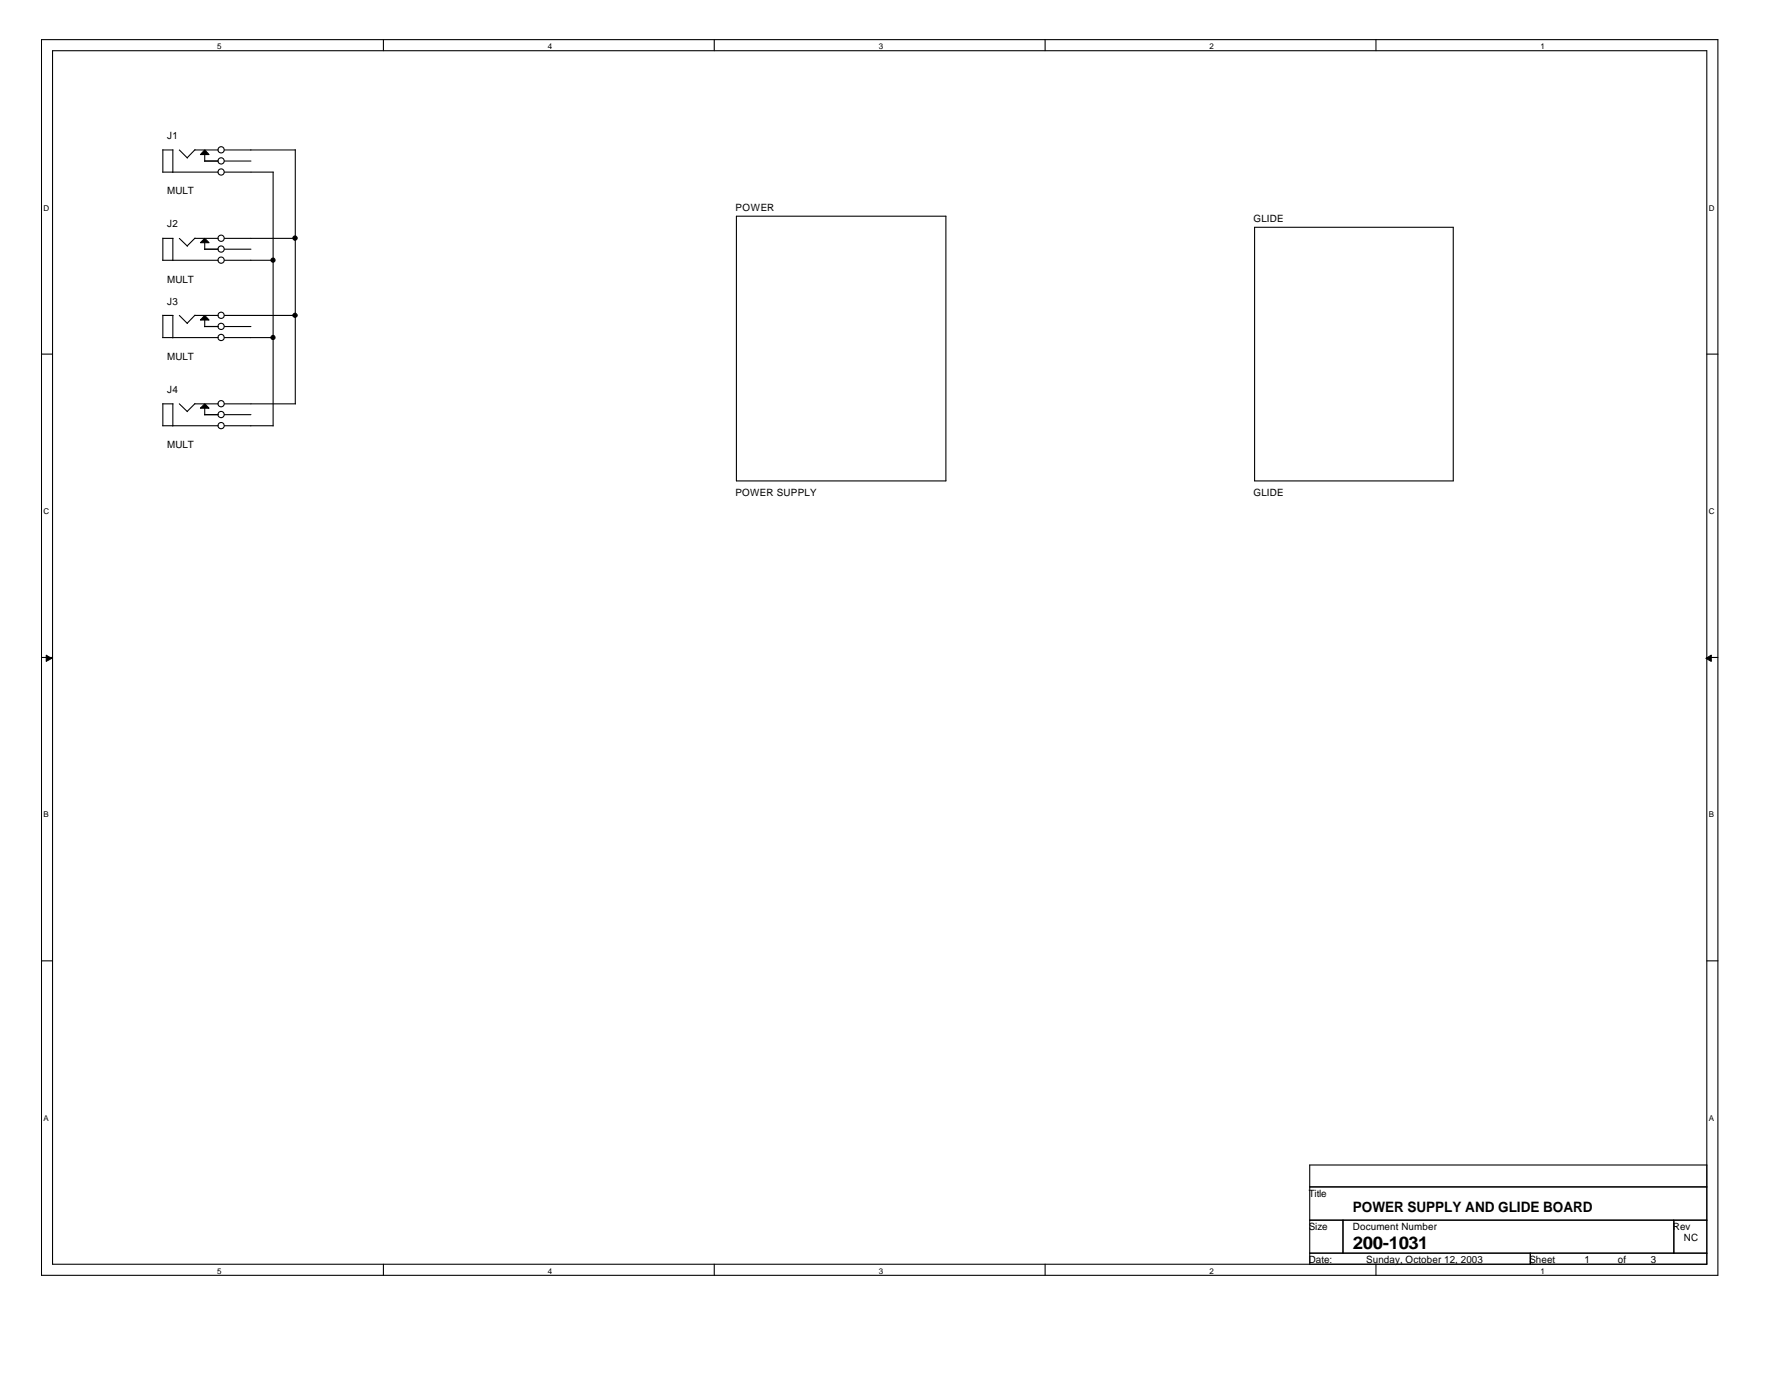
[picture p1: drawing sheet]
<svg xmlns="http://www.w3.org/2000/svg" width="279mm" height="216mm" viewBox="0 0 279 216" stroke-linecap="round" stroke-linejoin="round" font-family="sans-serif">
<g fill="none" stroke="#000" stroke-width=".17">
<path d="M6.5 6.2h262.5v193.5h-262.5zM8.2 7.9h259.1v190h-259.1zM60 6.2v1.7M111.9 6.2v1.7M163.7 6.2v1.7M215.5 6.2v1.7M25.5 26.9h8.7M25.5 23.4v3.5M25.5 37.3v3.4M25.5 23.5h1.6M25.5 37.3h1.6M27.1 23.5v3.5"/>
<path d="M27.1 37.3v3.5M28.1 23.5l1.3 1.2M28.1 37.3l1.3 1.2M30.5 23.5h3.7M30.5 37.3h3.7M30.5 23.4l-1.2 1.3M30.5 37.3l-1.2 1.2M32 25.2h2.2M32 39h2.2M32.1 24.2v1.1M32.1 38v1.1M35.2 23.5h11"/>
<path d="M35.2 26.9h7.6M35.2 25.2h4.1M35.2 37.3h11M35.2 39h4.1M42.8 26.9v39.8M46.2 23.4v39.8M115.3 33.8h32.8v41.5h-32.8zM196.5 35.6h31.1v39.7h-31.1zM6.5 55.4h1.7M25.5 52.9h8.7M25.5 40.7h8.7M25.5 49.4h1.6"/>
<path d="M25.5 49.3v3.6M27.1 49.4v3.5M28.1 49.4l1.3 1.3M30.5 49.4h3.7M30.5 49.3l-1.2 1.3M32 51.1h2.2M32.1 50.1v1.1M35.2 49.4h11M35.2 52.9h7.6M35.2 51.1h4.1M35.2 40.7h7.6M267.3 55.4h1.7"/>
<path d="M25.5 66.7h8.7M25.5 63.2v3.5M25.5 63.2h1.6M27.1 63.2v3.5M28.1 63.2l1.3 1.3M30.5 63.2h3.7M30.5 63.2l-1.2 1.2M32 64.9h2.2M32.1 63.9v1.1M35.2 63.2h11.1M35.2 66.7h7.6M35.2 64.9h4.1"/>
<path d="M6.5 102.9h1.7M267.3 102.9h1.7M6.5 150.4h1.7M267.3 150.4h1.7M60 197.9v1.8M111.9 197.9v1.8M163.7 197.9v1.8M205.1 185.8h62.2M205.1 191h62.2M205.1 196.2h62.2M210.3 191v5.2M215.5 197.9v1.8"/>
<path d="M239.7 196.2v1.7M262.1 191v5.2M267.3 182.4h-62.2v15.5"/>
<circle cx="34.6" cy="26.9" r=".49"/>
<circle cx="34.6" cy="39" r=".49"/>
<circle cx="34.6" cy="25.2" r=".49"/>
<circle cx="34.6" cy="23.5" r=".49"/>
<circle cx="34.6" cy="37.3" r=".49"/>
<circle cx="34.6" cy="51.1" r=".49"/>
<circle cx="34.6" cy="49.4" r=".49"/>
<circle cx="34.6" cy="52.8" r=".49"/>
<circle cx="34.6" cy="40.7" r=".49"/>
<circle cx="34.6" cy="64.9" r=".49"/>
<circle cx="34.6" cy="66.6" r=".49"/>
<circle cx="34.6" cy="63.2" r=".49"/>
</g>
<g fill="#000" stroke="#000" stroke-width=".16">
<path d="M7.2 102.6l.9 .5-.9 .4z" fill-rule="evenodd"/>
<path d="M267.2 103.1l.8-.5v.9z" fill-rule="evenodd"/>
</g>
<g fill="#000" stroke="#000" stroke-width=".17">
<path d="M32.1 23.5l.6 .7h-1.3z" fill-rule="evenodd"/>
<path d="M31.4 38l.7-.7 .6 .7z" fill-rule="evenodd"/>
<path d="M32.1 49.4l.6 .7h-1.3z" fill-rule="evenodd"/>
<path d="M31.4 63.9l.7-.7 .6 .7z" fill-rule="evenodd"/>
<circle cx="46.2" cy="37.3" r=".33"/>
<circle cx="42.8" cy="40.7" r=".32"/>
<circle cx="42.8" cy="52.8" r=".32"/>
<circle cx="46.2" cy="49.4" r=".33"/>
</g>
<text font-size="2.8" x="211.9" y="195.5">200-1031</text>
<text font-size="2.2" x="211.9" y="189.8">POWER SUPPLY AND GLIDE BOARD</text>
<g font-size="1.6">
<text x="26.2" y="21.8">J1</text>
<text x="26.2" y="30.4">MULT</text>
<text x="26.2" y="35.6">J2</text>
<text x="115.2" y="33">POWER</text>
<text x="196.3" y="34.8">GLIDE</text>
<text x="26.2" y="47.7">J3</text>
<text x="26.2" y="44.2">MULT</text>
<text x="26.2" y="56.3">MULT</text>
<text x="26.2" y="61.5">J4</text>
<text x="26.2" y="70.1">MULT</text>
<text x="115.2" y="77.6">POWER SUPPLY</text>
<text x="196.3" y="77.6">GLIDE</text>
<text x="205" y="187.4">Title</text>
<text x="205" y="192.6">Size</text>
<text x="205" y="197.8">Date:</text>
<text x="211.9" y="192.6">Document Number</text>
<text x="214" y="197.8">Sunday, October 12, 2003</text>
<text x="239.5" y="197.8">Sheet</text>
<text x="248.2" y="197.8">1</text>
<text x="253.4" y="197.8">of</text>
<text x="258.5" y="197.8">3</text>
<text x="262" y="192.6">Rev</text>
<text x="263.7" y="194.4">NC</text>
</g>
<g font-size="1.3">
<text x="34" y="7.7">5</text>
<text x="85.8" y="7.7">4</text>
<text x="137.6" y="7.7">3</text>
<text x="189.4" y="7.7">2</text>
<text x="241.3" y="7.7">1</text>
<text x="6.8" y="33">D</text>
<text x="267.6" y="33">D</text>
<text x="6.8" y="80.5">C</text>
<text x="267.6" y="80.5">C</text>
<text x="6.8" y="128">B</text>
<text x="267.6" y="128">B</text>
<text x="6.8" y="175.5">A</text>
<text x="267.6" y="175.5">A</text>
<text x="34" y="199.4">5</text>
<text x="85.8" y="199.4">4</text>
<text x="137.6" y="199.4">3</text>
<text x="189.4" y="199.4">2</text>
<text x="241.3" y="199.4">1</text>
</g>
</svg>
